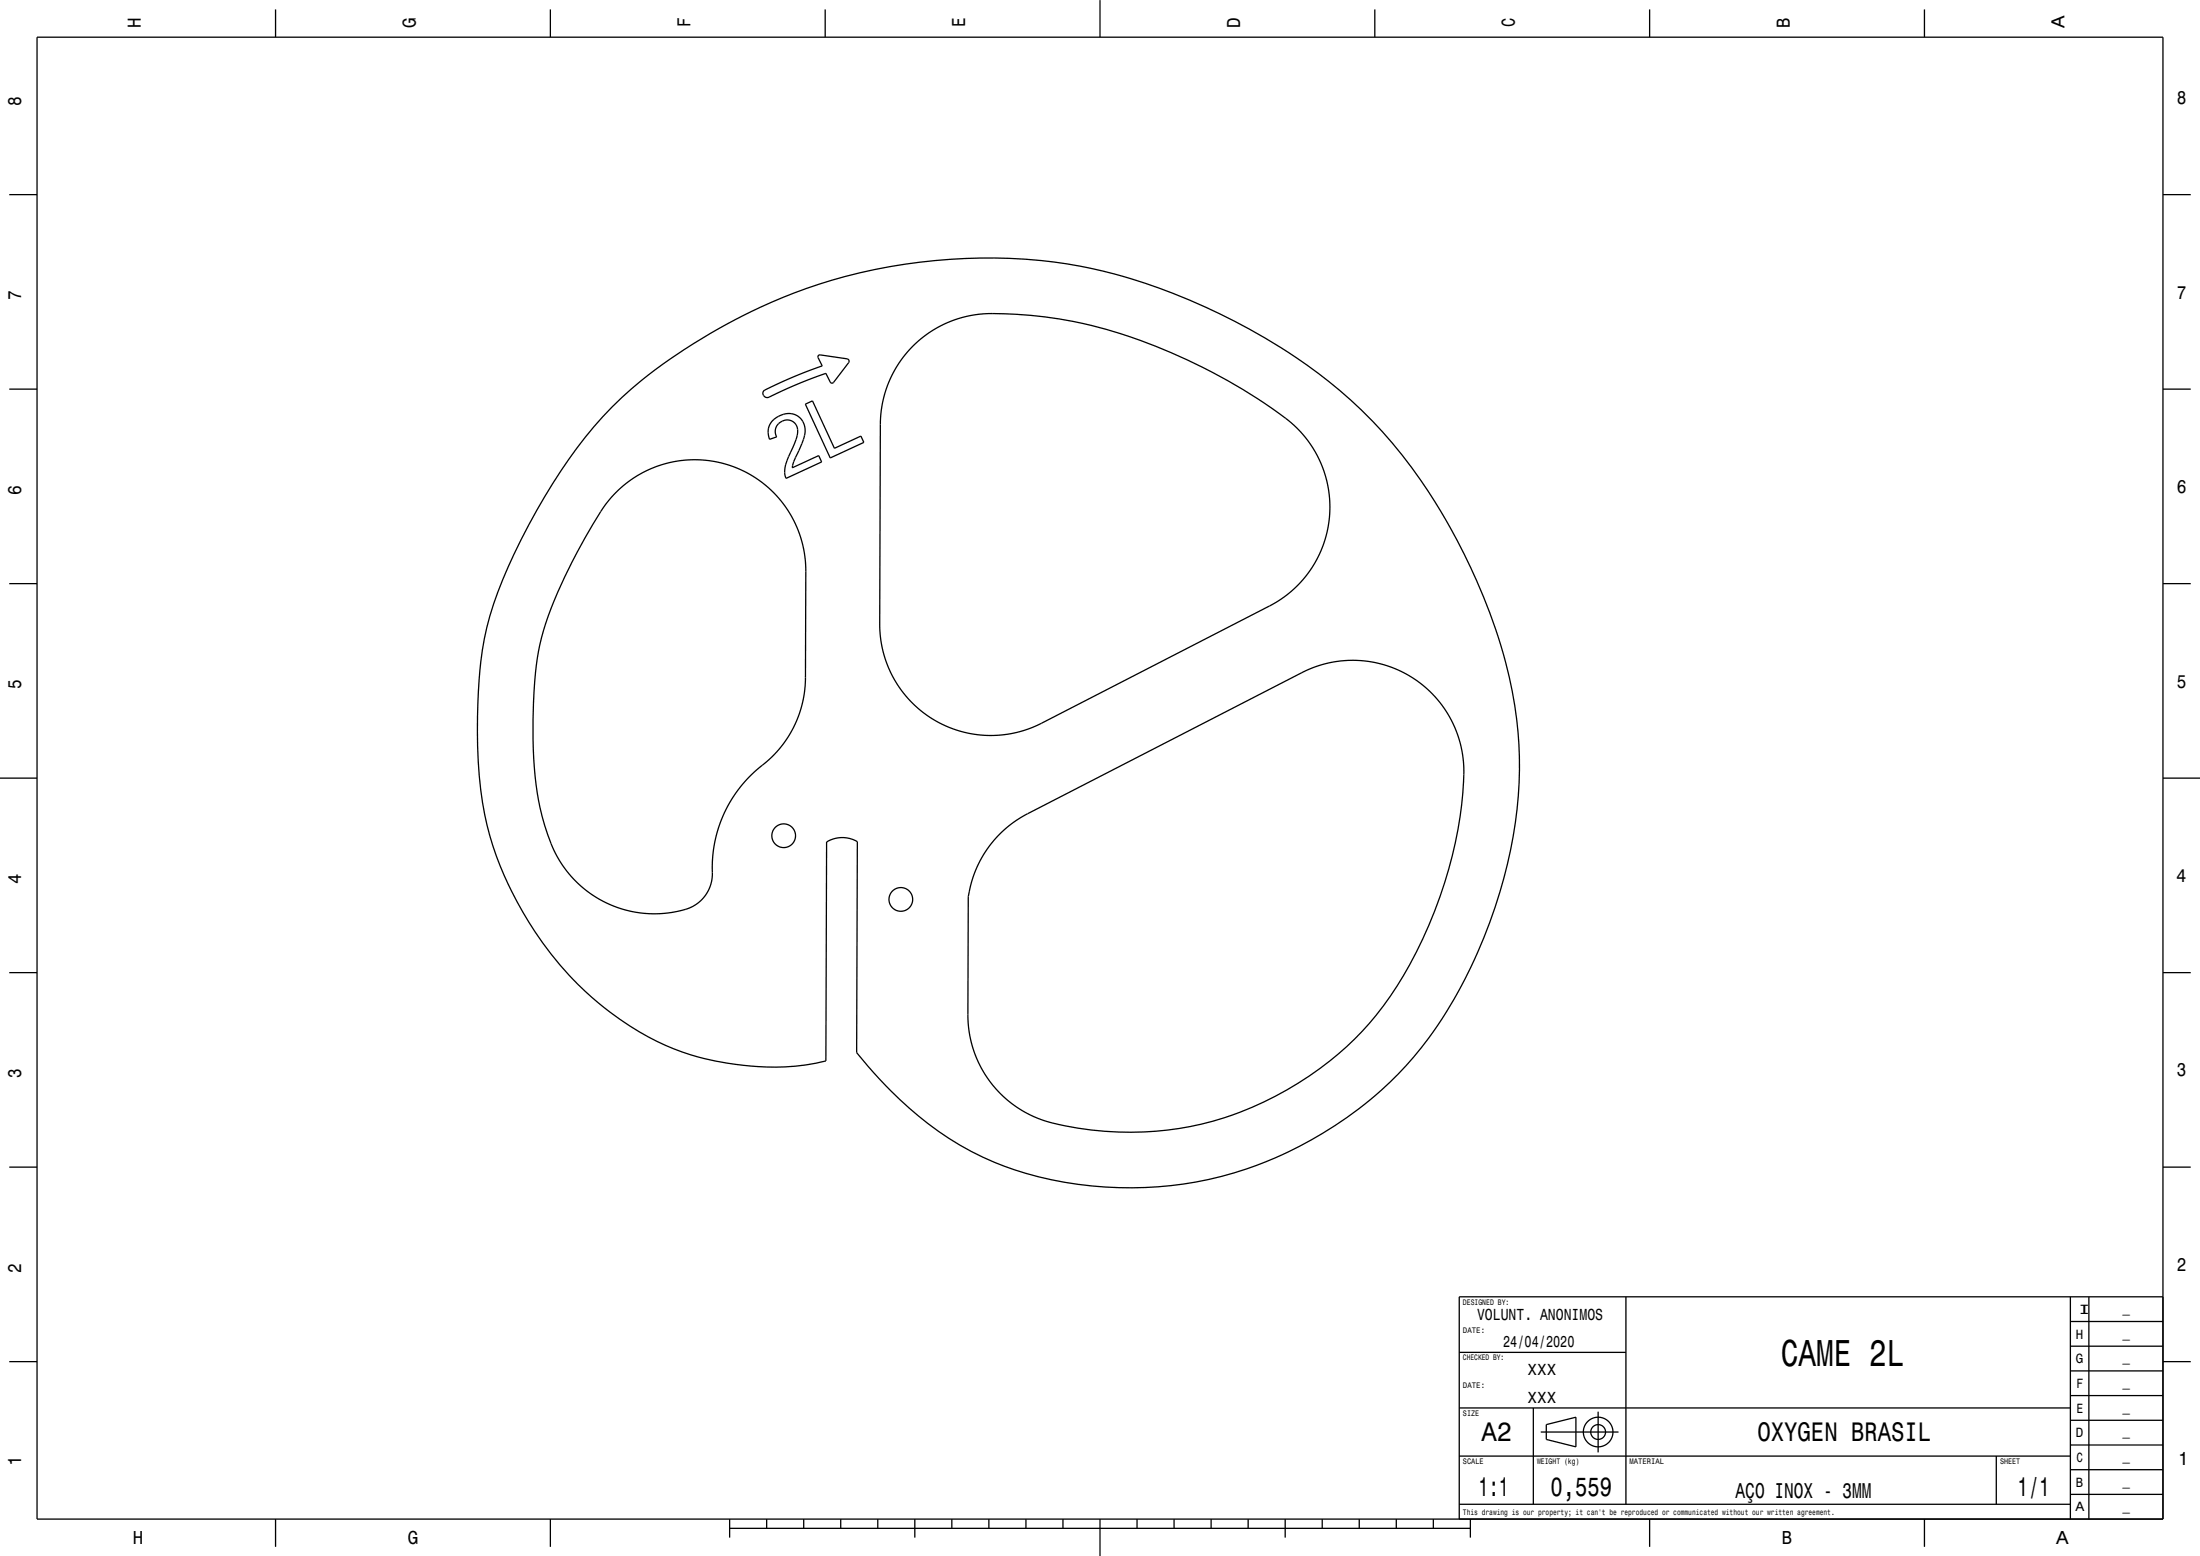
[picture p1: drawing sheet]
<svg xmlns="http://www.w3.org/2000/svg" width="594mm" height="420mm" viewBox="0 0 594 420" stroke-linecap="round" stroke-linejoin="round" font-family="sans-serif">
<g fill="none" stroke="#000" stroke-width=".35">
<path d="M10 10h574v400h-574zM74.4 2.5v7.5M148.6 2.5v7.5M222.8 2.5v7.5M297 0v10M371.2 2.5v7.5M445.4 2.5v7.5M519.6 2.5v7.5M2.5 52.5h7.5M584 52.5h7.5M246.3 93.6l4.2-3.5 4.5-2.7 5.2-1.8 2.7-.6 3-.3a115.3 115.3 0 0 1 50.4 10.5 137.5 137.5 0 0 1 32.1 18.7l2.4 2.3 2.1 2.4 1.8 2.7 1.4 2.6 1.3 3 .8 2.9 .6 3 .3 3.2-.1 3-.4 3-.7 3.1-1.1 3.1-1.2 2.7-1.7 2.8-2 2.6-2 2.2-3.1 2.6-3.8 2.3-63.3 32.6-4.5 1.5-4.2 .8-4.7 .2-4.5-.5-4.5-1.3-4.1-1.8-4-2.6-3.4-3-2.8-3.5-2.4-4.1-1.8-4.4-1-4.4-.3-4.5 .2-53.9 .1-2.9 1-5.2 1.9-4.9 2.4-4zM2.5 105h7.5"/>
<path d="M165.3 109.9a141.9 141.9 0 0 1 37.8-25.9 146.4 146.4 0 0 1 91.7-11.5 163.6 163.6 0 0 1 69.9 35.5 141.1 141.1 0 0 1 32.3 45.1 128.3 128.3 0 0 1 13.2 51.1 128.5 128.5 0 0 1-14.6 59.9 101.7 101.7 0 0 1-89.8 56.5 91.2 91.2 0 0 1-46.6-11.5 105.7 105.7 0 0 1-27.9-25l.2-56.9a8.1 8.1 0 0 0-8.3 .1l-.2 59.1a70.1 70.1 0 0 1-32.9-.7 75.2 75.2 0 0 1-35.3-21.2 94.9 94.9 0 0 1-23.9-44.6 148.3 148.3 0 0 1-.1-47.4 110 110 0 0 1 11.9-30.7 136.7 136.7 0 0 1 22.6-31.9zM206.3 105.4l7.1-3.3 8.6-3.3-1.2-2.4a.51 .51 0 0 1 .6-.6l7.3 1.1 .5 .3-.1 .7-4.1 5.4a.53 .53 0 0 1-.8-.2l-1.2-2.3-7.5 2.8-7.3 3.3a1.21 1.21 0 0 1-1.7 .2 1.21 1.21 0 0 1-.2-1.7zM208.6 113.5a5.2 5.2 0 0 1 7.9-.1 5.5 5.5 0 0 1 .4 5.3l-1.2 2.9a11.3 11.3 0 0 0-1.8 4.7l7.2-3.3 .7 1.7-9.6 4.4a5.5 5.5 0 0 1 0-3.8l2.3-5.5a5 5 0 0 0 0-5.7 3.1 3.1 0 0 0-3.9 0 3.1 3.1 0 0 0-.9 3.8l-1.9 .7a4.7 4.7 0 0 1 .8-5.1zM217.4 109.1l2-.9 5.9 12.8 7.1-3.3 .8 1.7-9 4.2zM584 105h7.5M166.2 133l2.2-2 2.4-1.8 2.8-1.7 2.7-1.2 2.9-1 3.1-.7 3-.4 3-.1 3 .2 2.9 .5 2.9 .9 2.8 1 2.7 1.4 2.3 1.5 2.4 1.9 2.3 2.2 2.6 3.3 2.4 4.1 1.7 4.2 1 4.9 .3 3.7-.1 29.3-.4 4.4-.8 3.5-1 3-1.4 3-1.6 2.5-3.5 4.3-5 4.4-2.8 2.9-2.6 3.3-2.2 3.7-1.8 4.1-1.4 4.8-.6 4.2-.1 5.4-.4 2.2-.7 1.6-1 1.5-1.1 1.2-1.4 1.1-1.8 .9-2.8 .8-3 .5-3 .2-3-.1-2.7-.4-2.9-.7-2.6-.9-2.6-1.1-2.6-1.4-4.2-3.2-3.7-4-1.5-2.3-1.5-2.6a56.8 56.8 0 0 1-5.3-20.4 136 136 0 0 1 1.3-35.7 100.5 100.5 0 0 1 10.1-25l6.5-11.2 1.6-2.2zM2.5 157.5h7.5M584 157.5h7.5M0 210h10M584 210h10M269.8 225.2l3.2-2.8 4.2-2.6 74.5-38.3 4.8-2 4.7-1 3.5-.3 3 .1 2.7 .4 3.1 .7 3.1 1.1 3 1.4 2.5 1.5 2.6 2 2 1.9 2.1 2.4 1.9 2.7 1.6 2.8 1.1 2.8 1 3.1 .6 3.2 .2 3.2a114.5 114.5 0 0 1-23.7 66.7 86.4 86.4 0 0 1-87.4 28.9l-4-1.3-3.8-1.8-3.5-2.4-3.3-3-2.7-3.3-2.2-3.7-1.7-4.1-1.1-4.1-.5-5 .1-32.4 1.1-4.7 1.8-4.4 2.6-4.2zM2.5 262.5h7.5"/>
<path d="M584 262.5h7.5M2.5 315h7.5M584 315h7.5M439 350v56M559 356.7h25M559 350v60M564 350v60M584 350h-190v60M2.5 367.5h7.5M394 365h45M559 376.7h25M559 370h25"/>
<path d="M559 363.4h25M584 367.5h7.5M394 393h165M394 380h165M414 380v26M416 386.5h21M417.5 384.5l8-2v8l-8-2zM431.5 381v11M539 393v13M559 396.7h25M559 390h25M559 383.4h25"/>
<path d="M74.4 410v7.5M148.6 410v7.5M197 412.5h200M197 410v5M207 410v2.5M217 410v2.5M227 410v2.5M237 410v2.5M247 410v5M257 410v2.5M267 410v2.5M277 410v2.5"/>
<path d="M287 410v2.5M297 410v10M307 410v2.5M317 410v2.5M327 410v2.5M337 410v2.5M347 410v5M357 410v2.5M367 410v2.5M377 410v2.5M387 410v2.5M394 406h165"/>
<path d="M397 410v5M445.4 410v7.5M519.6 410v7.5M559 403.4h25"/>
<circle cx="211.6" cy="225.6" r="3.2"/>
<circle cx="243.2" cy="242.8" r="3.2"/>
<circle cx="431.5" cy="386.5" r="4"/>
<circle cx="431.5" cy="386.5" r="2"/>
</g>
<text font-size="10.1" x="480.8" y="368.6">CAME 2L</text>
<g font-size="7.2">
<text x="400" y="388.8">A2</text>
<text x="474.5" y="389.1">OXYGEN BRASIL</text>
<text x="399.2" y="403.8">1:1</text>
<text x="418.6" y="403.8">0,559</text>
<text x="544.8" y="403.8">1/1</text>
</g>
<text font-size="5.8" x="468.6" y="404.3">AÇO INOX - 3MM</text>
<g font-size="5">
<text x="38" y="7.5" transform="rotate(-90 38 7.5)">H</text>
<text x="112.2" y="7.5" transform="rotate(-90 112.2 7.5)">G</text>
<text x="186.4" y="7.3" transform="rotate(-90 186.4 7.3)">F</text>
<text x="260.6" y="7.3" transform="rotate(-90 260.6 7.3)">E</text>
<text x="334.8" y="7.5" transform="rotate(-90 334.8 7.5)">D</text>
<text x="409" y="7.3" transform="rotate(-90 409 7.3)">C</text>
<text x="483.2" y="7.5" transform="rotate(-90 483.2 7.5)">B</text>
<text x="557.4" y="7.7" transform="rotate(-90 557.4 7.7)">A</text>
<text x="5.7" y="28.6" transform="rotate(-90 5.7 28.6)">8</text>
<text x="587.8" y="28.1">8</text>
<text x="5.7" y="81.1" transform="rotate(-90 5.7 81.1)">7</text>
<text x="587.8" y="80.6">7</text>
<text x="5.7" y="133.6" transform="rotate(-90 5.7 133.6)">6</text>
<text x="587.8" y="133.1">6</text>
<text x="587.8" y="185.6">5</text>
<text x="5.7" y="186.1" transform="rotate(-90 5.7 186.1)">5</text>
<text x="5.7" y="238.7" transform="rotate(-90 5.7 238.7)">4</text>
<text x="587.6" y="238.1">4</text>
<text x="5.7" y="291.1" transform="rotate(-90 5.7 291.1)">3</text>
<text x="587.8" y="290.6">3</text>
<text x="5.7" y="343.6" transform="rotate(-90 5.7 343.6)">2</text>
<text x="587.8" y="343.1">2</text>
<text x="5.7" y="395.7" transform="rotate(-90 5.7 395.7)">1</text>
<text x="588.1" y="395.6">1</text>
<text x="35.9" y="416.8">H</text>
<text x="110.1" y="416.8">G</text>
<text x="481.1" y="416.8">B</text>
<text x="555.1" y="416.8">A</text>
</g>
<g font-size="4.3">
<text x="398.8" y="356.2">VOLUNT. ANONIMOS</text>
<text x="405.9" y="363.7">24/04/2020</text>
<text x="412.5" y="371.2">XXX</text>
<text x="412.5" y="378.7">XXX</text>
</g>
<g font-size="3.6">
<text x="561.1" y="354.6">I</text>
<text x="560.5" y="361.3">H</text>
<text x="560.5" y="368">G</text>
<text x="560.6" y="374.6">F</text>
<text x="560.6" y="381.3">E</text>
<text x="560.5" y="388">D</text>
<text x="560.6" y="394.6">C</text>
<text x="560.5" y="401.3">B</text>
<text x="560.4" y="408">A</text>
</g>
<g font-size="2.9">
<text x="573.1" y="354.4">_</text>
<text x="573.1" y="361.1">_</text>
<text x="573.1" y="367.7">_</text>
<text x="573.1" y="374.4">_</text>
<text x="573.1" y="381.1">_</text>
<text x="573.1" y="387.7">_</text>
<text x="573.1" y="394.4">_</text>
<text x="573.1" y="401.1">_</text>
<text x="573.1" y="407.7">_</text>
</g>
<g font-size="2.2">
<text x="395" y="352.2">DESIGNED BY:</text>
<text x="395" y="359.7">DATE:</text>
<text x="395" y="367.2">CHECKED BY:</text>
<text x="395" y="374.7">DATE:</text>
<text x="395" y="382.2">SIZE</text>
<text x="395" y="395.2">SCALE</text>
<text x="415" y="395.2">WEIGHT (kg)</text>
<text x="440" y="395.2">MATERIAL</text>
<text x="540" y="395.2">SHEET</text>
<text x="395" y="408.8">This drawing is our property; it can't be reproduced or communicated without our written agreement.</text>
</g>
</svg>
